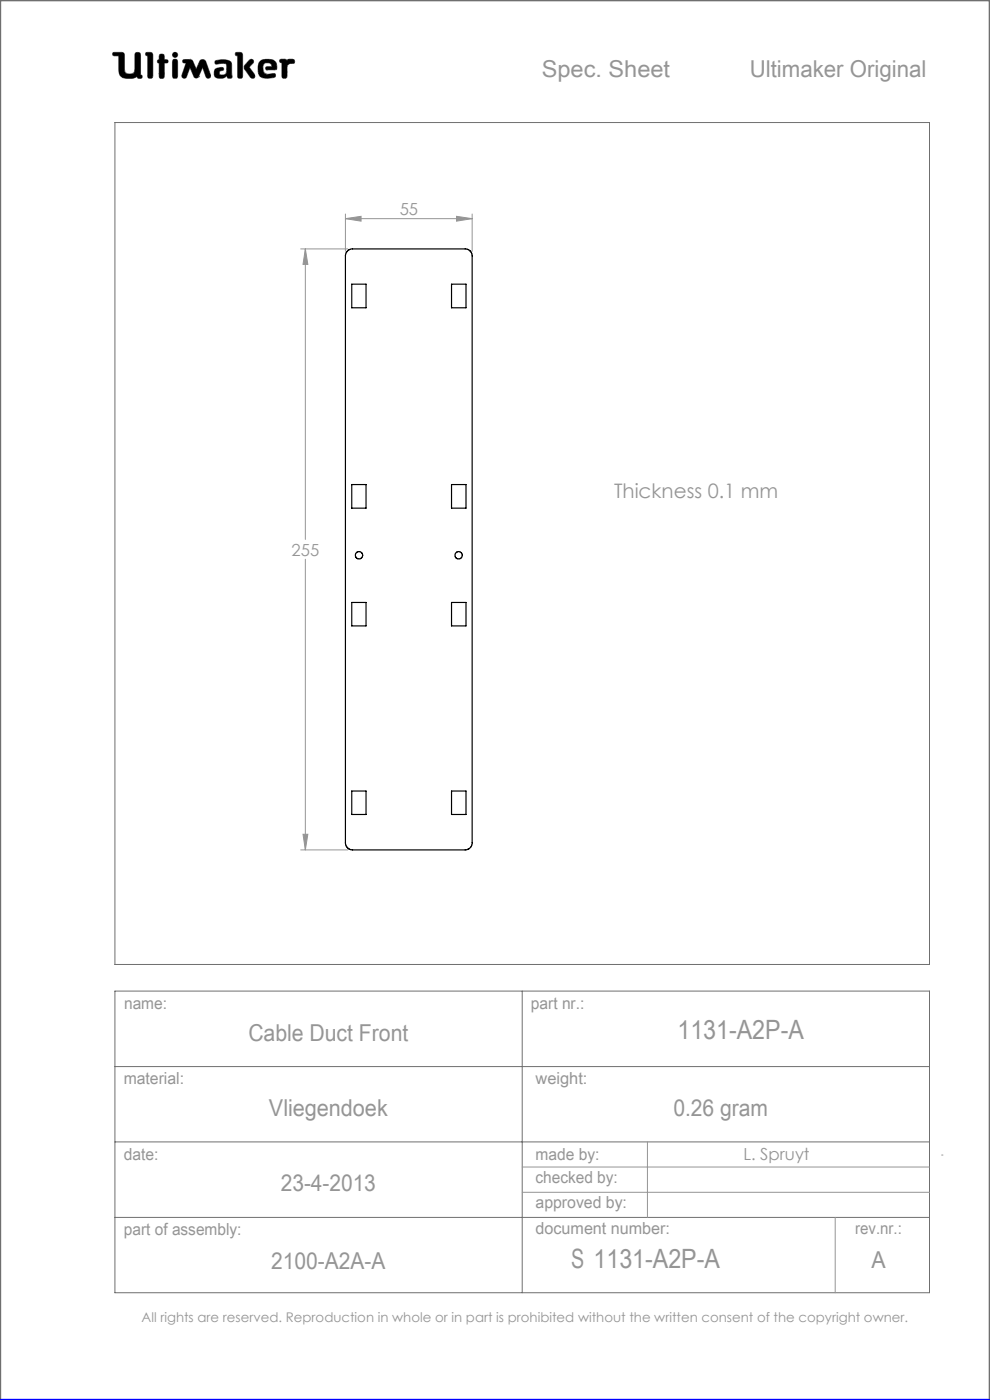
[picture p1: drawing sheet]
<svg xmlns="http://www.w3.org/2000/svg" width="210mm" height="297mm" viewBox="0 0 210 297" stroke-linecap="round" stroke-linejoin="round" font-family="sans-serif">
<g fill="none" stroke="#6f6f6f" stroke-width=".21">
<path d="M24 11.1h1.9l.4 .3 .2 3.9a1.51 1.51 0 0 0 2 0l.2-4a.77 .77 0 0 1 1 0l.1 4.6 .3 .1a.39 .39 0 0 1-.3 .6l-.6-.1-.1-.3a3.8 3.8 0 0 1-3 .3l-.6-.5-.2-.6-.1-3.6h-1a.39 .39 0 0 1-.3-.2 .39 .39 0 0 1 .1-.5zM31 11.1l1.2 .1 .2 .4-.1 4.8a.6 .6 0 0 1-.6 .2 .6 .6 0 0 1-.4-.5v-4.3l-.4-.1zM33.8 12.7v-1.1a.6 .6 0 0 1 .7-.1 .6 .6 0 0 1 .4 .5v.7h.6a.37 .37 0 0 1 0 .6l-.6 .1-.1 3.1a.6 .6 0 0 1-.6 .1 .6 .6 0 0 1-.4-.5v-2.7M33.8 12.7h.1M33.8 13.4h.1M33.8 15.7h.1M33.8 12.7h-.3l-.1 .3v.2l.4 .2M36.7 11.3l.4-.2 .4 .2 .2 .3-.2 .4-.4 .2-.4-.2-.1-.4zM36.8 12.6h.7l.2 .5v3l-.2 .5h-.7l-.2-.5v-3zM38.9 12.7l1.4-.1 .4 .2 .9 1.9 .7-1.6a.73 .73 0 0 1 .7-.5 .73 .73 0 0 1 .7 .5l1 2.8-.1 .5a.53 .53 0 0 1-.5 .2 .53 .53 0 0 1-.4-.3l-.7-2-1 2.1-.4 .2-.4-.2-.9-2.1-.7 2a.54 .54 0 0 1-.5 .3 .54 .54 0 0 1-.5-.2v-.5l.9-2.5-.7-.2zM42.1 16.3h.1M45.6 12.9a3.7 3.7 0 0 1 3.4 .3l.1 .5 .1 2.7a.64 .64 0 0 1-1-.2l-.1-.1a1.93 1.93 0 0 1-2.5 .2 1.32 1.32 0 0 1 .4-1.8l1-.2 .3 .1 .1 .2v.3a.73 .73 0 0 0-.9 .8 .98 .98 0 0 0 1.4 0l.2-.6-.1-1.5a2.59 2.59 0 0 0-2 0l-.4-.2z"/>
<path d="M50 11.1l1.3 .1 .2 .4-.1 4.8a.57 .57 0 0 1-.6 .2 .57 .57 0 0 1-.4-.5v-4.3l-.4-.1zM52.9 12.8l.4-.2 .4 .1 .1 .4-1 1.1 1.2 1.6 .1 .5-.2 .3h-.4a5.9 5.9 0 0 1-1.7-2.2l.1-.6zM55 13.3a2.62 2.62 0 0 1 3.5-.1l.2 1.1-.1 .5h-2l-.2-.1v-.5l1.3-.1-.2-.5a1.24 1.24 0 0 0-1.6 .1l-.1 1.1 .2 .6 .8 .4 1.5-.2 .1 .1v.6a3.8 3.8 0 0 1-3.3-.1 3.2 3.2 0 0 1-.1-2.9zM56.6 14.8h.1M59.4 12.6h1.2l.3 .3a1.21 1.21 0 0 1 1.5-.2v.7l-.9 .1-.6 .4-.1 2.5a.6 .6 0 0 1-.6 .2 .6 .6 0 0 1-.4-.5v-2.8l-.5-.2zM24.4 26h172.8v178.6h-172.8zM24.4 210.3h172.8v63.9h-172.8zM110.8 210.3v63.9M24.4 226.3h172.8M24.4 242.2h172.8M24.4 258.3h172.8"/>
</g>
<path d="M0 297v-297h210v297" fill="none" stroke="#6f6f6f" stroke-width=".5"/>
<g fill="none" stroke="#959595" stroke-width=".21">
<path d="M63.8 52.8h10M64.8 52.8l.5 3.3h-1zM64.8 52.8v61.6M73.3 46.4l3.3-.5v1zM73.3 45.4v7.9M73.3 46.4h26.9M96.8 45.9l3.4 .5-3.4 .5zM100.2 45.4v7.9M64.8 118.6v61.7M64.3 177h1l-.5 3.3zM63.8 180.3h10M110.8 247.6h86.4"/>
<path d="M110.8 252.9h86.4M137.3 242.2v16.1M177.2 258.3v15.9M199.7 245h.3"/>
</g>
<path d="M0 297h210" fill="none" stroke="#00f" stroke-width=".5"/>
<path d="M45.7 12.9l-.1 .5 .2 .2 1.2-.2 .9 .1 .2 .3-.1 1.4a.84 .84 0 0 1-.6 .7 .84 .84 0 0 1-.9-.3l.1-.4 .4-.2a.36 .36 0 0 0 .4-.4 .36 .36 0 0 0-.4-.3 1.23 1.23 0 0 0-1.6 1 1.07 1.07 0 0 0 .3 1.1 1.07 1.07 0 0 0 1.1 .2h.6l.3-.2a.28 .28 0 0 1 .4-.3 .28 .28 0 0 1 .2 .4 .57 .57 0 0 0 .6 .2 .57 .57 0 0 0 .3-.6l-.1-2.4a1.23 1.23 0 0 0-1.5-1zM50 11.1v.6l.4 .1v4.6l.3 .2h.5l.3-.3v-4.8l-.4-.4zM53 12.7l-1.2 1.3v.5l1.4 2 .6 .1 .2-.2v-.6l-1.2-1.6 1-.9v-.4l-.4-.3zM55.2 12.9a2.9 2.9 0 0 0 .1 3.4l.5 .2 1 .1 1.4-.2 .3-.2-.1-.5-.2-.1-1.4 .2-.6-.2-.3-.4-.1-.5a.99 .99 0 0 1 .7-1.3 .99 .99 0 0 1 1.2 .7l-1.2 .1-.2 .4 .3 .2h1.5a.51 .51 0 0 0 .6-.1 .51 .51 0 0 0 0-.6 1.62 1.62 0 0 0-2-1.5l-1.1 .1zM59.4 12.6l-.1 .6 .5 .1v3l.2 .3h.6l.3-.4v-2.3l.6-.4 .9-.1 .1-.5-.3-.3h-1l-.3 .3-.4-.3zM36.7 12.7l-.1 .3v3.4l.2 .2h.7l.2-.3v-3.4l-.2-.3zM36.6 11.6a.56 .56 0 0 0 1.1 0 .56 .56 0 0 0-1.1 0zM33.8 11.6v1.1l-.4 .2v.4l.4 .1v2.9l.2 .3h.5l.4-.4v-2.8l.7-.1 .1-.4-.3-.2h-.5v-.8l-.2-.4h-.6zM31 11.1l-.1 .6 .4 .1v4.5l.3 .3h.5l.3-.5v-4.7l-.4-.3zM38.8 12.7v.5l.7 .2-.9 2.5 .1 .6 .5 .1 .3-.2 .8-2.1 .9 2.1 .3 .2h.3l.3-.2 .9-2.1 .7 2.1 .6 .2 .4-.2v-.5l-1-2.8-.3-.4h-.7l-.3 .2-.8 1.8-.9-1.9-.4-.2zM24 11.2v.6h1.2v2.7a1.76 1.76 0 0 0 2.2 2.1h.9l.8-.4 .3 .4h.6l.2-.2-.1-.4-.3-.1v-4.4l-.4-.4h-.5l-.3 .4v3.4a.81 .81 0 0 1-1.1 .8h-.1a.86 .86 0 0 1-1-1.1l-.1-3.3-.4-.2z" fill-rule="evenodd" fill="#000"/>
<path d="M73.3 46.4l3.3-.5v1zM96.8 45.9l3.4 .5-3.4 .5zM64.8 52.8l.5 3.3h-1zM64.3 177h1l-.5 3.3z" fill="#959595"/>
<g fill="none" stroke="#000" stroke-width=".25">
<path d="M73.7 53.3l.8-.5h24.4l.9 .5 .4 .8v124.9l-.3 .6-.3 .4-.8 .3h-24.2l-.8-.3-.3-.4-.2-.6v-124.9zM74.6 60.3h3v5h-3zM95.8 60.3h3v5h-3zM74.6 102.8h3v5h-3zM95.8 102.8h3v5h-3zM74.6 127.8h3v5h-3zM95.8 127.8h3v5h-3zM74.6 167.8h3v5h-3zM95.8 167.8h3v5h-3z"/>
<circle cx="76.2" cy="117.8" r=".78"/>
<circle cx="97.3" cy="117.8" r=".78"/>
</g>
<g font-size="5.6" fill="#959595">
<text x="143.7" y="220.3">1131-A2P-A</text>
<text x="121.1" y="269.1">S 1131-A2P-A</text>
</g>
<g font-size="4.9" fill="#959595">
<text x="114.9" y="16.3">Spec. Sheet</text>
<text x="159" y="16.3">Ultimaker Original</text>
<text x="52.7" y="220.9">Cable Duct Front</text>
<text x="57.1" y="236.7">Vliegendoek</text>
<text x="142.8" y="236.7">0.26 gram</text>
<text x="59.6" y="252.7">23-4-2013</text>
<text x="57.6" y="269.3">2100-A2A-A</text>
<text x="184.9" y="269.1">A</text>
</g>
<text font-size="4.2" fill="#959595" x="130.2" y="105.6">Thickness 0.1 mm</text>
<g font-size="3.5" fill="#959595">
<text x="84.8" y="45.6">55</text>
<text x="61.9" y="117.9">255</text>
<text x="26.3" y="214.1">name:</text>
<text x="112.6" y="214">part nr.:</text>
<text x="26.2" y="229.9">material:</text>
<text x="113.6" y="229.9">weight:</text>
<text x="26.3" y="246">date:</text>
<text x="113.6" y="246">made by:</text>
<text x="113.6" y="251.1">checked by:</text>
<text x="157.7" y="246.2">L. Spruyt</text>
<text x="113.6" y="256.3">approved by:</text>
<text x="26.3" y="262">part of assembly:</text>
<text x="113.6" y="261.8">document number:</text>
<text x="181.4" y="261.9">rev.nr.:</text>
</g>
<text font-size="2.8" fill="#959595" x="30" y="280.4">All rights are reserved. Reproduction in whole or in part is prohibited without the written consent of the copyright owner.</text>
</svg>
